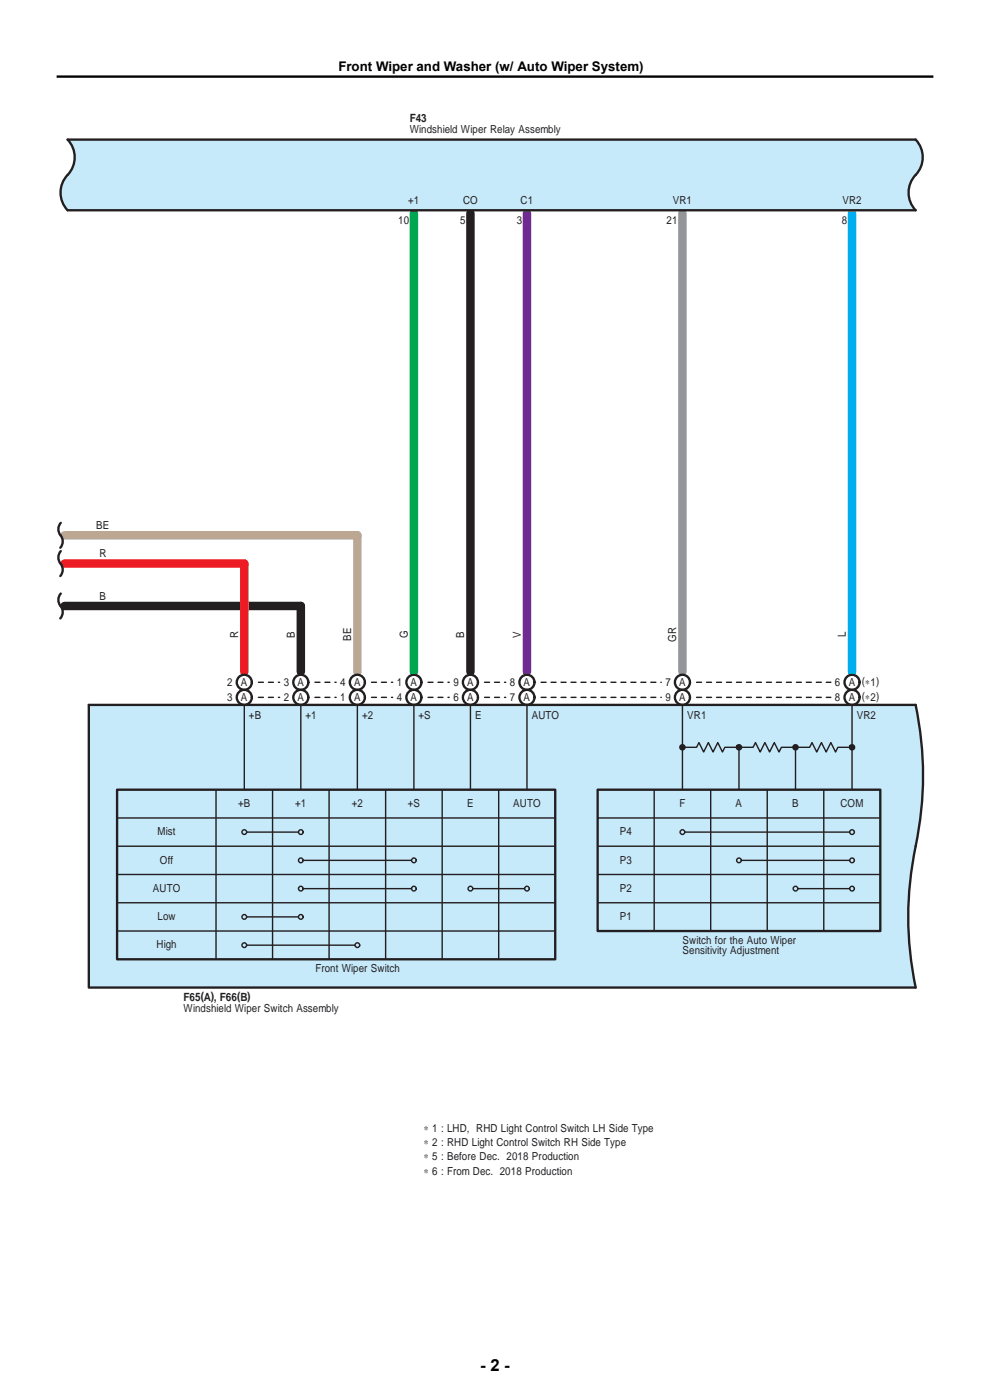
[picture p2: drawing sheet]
<svg xmlns="http://www.w3.org/2000/svg" width="210mm" height="297mm" viewBox="0 0 210 297" stroke-linecap="round" stroke-linejoin="round" font-family="sans-serif">
<path d="M87.8 43.3v101.1M99.8 43.3v101.1M111.8 43.3v101.1M144.8 43.3v101.1M180.7 43.3v101.1M12 119.6h38.5M12 113.6h62.5M75.8 114.9v29.5M12 128.6h50.5M51.8 120.9v23.5M63.8 129.9v14.5" fill="none" stroke="#fff" stroke-width="1.8"/>
<path d="M99.8 45.3v97.2M13.7 128.6h50.1v13.9" fill="none" stroke="#231f20" stroke-width="1.8"/>
<path d="M13.7 113.6h62.1v28.9" fill="none" stroke="#bca793" stroke-width="1.8"/>
<path d="M13.7 119.6h38.1v22.9" fill="none" stroke="#ed1c24" stroke-width="1.8"/>
<path d="M87.8 45.3v97.2" fill="none" stroke="#00a650" stroke-width="1.8"/>
<path d="M144.8 45.3v97.2" fill="none" stroke="#939598" stroke-width="1.8"/>
<path d="M180.7 45.3v97.2" fill="none" stroke="#00aeef" stroke-width="1.8"/>
<path d="M111.8 45.3v97.2" fill="none" stroke="#6f2b91" stroke-width="1.8"/>
<g fill="#c7eafb">
<path d="M18.8 149.5h175.4a73.4 73.4 0 0 1-.3 31.8 71.7 71.7 0 0 0 .3 28.2h-175.4z"/>
<path d="M14.3 29.6h179.9a5.6 5.6 0 0 1-.5 8.2 5.4 5.4 0 0 0 .5 6.8h-179.9a5.6 5.6 0 0 1 .6-8.2 5.4 5.4 0 0 0-.6-6.8z"/>
</g>
<g fill="none" stroke="#231f20" stroke-width=".5">
<path d="M14.3 29.6h179.9a5.6 5.6 0 0 1-.5 8.2 5.4 5.4 0 0 0 .5 6.8h-179.9a5.6 5.6 0 0 1 .6-8.2 5.4 5.4 0 0 0-.6-6.8zM12.9 110.9a2.19 2.19 0 0 0 .2 3.1 2.01 2.01 0 0 1-.3 2.2M12.9 116.9a2.19 2.19 0 0 0 .2 3.1 2.01 2.01 0 0 1-.3 2.2M12.9 125.9a2.19 2.19 0 0 0 .2 3.1 2.01 2.01 0 0 1-.3 2.2M18.8 149.5h175.4a73.4 73.4 0 0 1-.3 31.8 71.7 71.7 0 0 0 .3 28.2h-175.4zM24.8 167.5h93v36h-93zM126.8 167.5h59.9v30h-59.9z"/>
<circle cx="51.8" cy="147.9" r="1.6"/>
<circle cx="51.8" cy="144.7" r="1.6"/>
<circle cx="63.8" cy="147.9" r="1.6"/>
<circle cx="63.8" cy="144.7" r="1.6"/>
<circle cx="75.8" cy="147.9" r="1.6"/>
<circle cx="75.8" cy="144.7" r="1.6"/>
<circle cx="87.8" cy="147.9" r="1.6"/>
<circle cx="87.8" cy="144.7" r="1.6"/>
<circle cx="99.8" cy="147.9" r="1.6"/>
<circle cx="99.8" cy="144.7" r="1.6"/>
<circle cx="111.8" cy="147.9" r="1.6"/>
<circle cx="111.8" cy="144.7" r="1.6"/>
<circle cx="144.8" cy="147.9" r="1.6"/>
<circle cx="144.8" cy="144.7" r="1.6"/>
<circle cx="180.7" cy="147.9" r="1.6"/>
<circle cx="180.7" cy="144.7" r="1.6"/>
</g>
<g fill="none" stroke="#231f20" stroke-width=".3">
<path d="M51.8 149.5v18M63.8 149.5v18M75.8 149.5v18M87.8 149.5v18M99.8 149.5v18M111.8 149.5v18M144.8 149.5v18M156.3 158.2a.55 .55 0 0 0 .3 .9 .55 .55 0 0 0 .7-.6 .55 .55 0 0 0-.8-.4l-.2 .1 .2 .5 .4 .1 .1-.4-.4-.1 .2 .2v9M168.3 158.2a.55 .55 0 0 0 .3 .9 .55 .55 0 0 0 .7-.6 .55 .55 0 0 0-.8-.4l-.2 .1 .2 .5 .4 .1 .1-.4-.4-.1 .1 .2v9M180.3 158.2a.55 .55 0 0 0 .3 .9 .55 .55 0 0 0 .7-.6 .55 .55 0 0 0-.8-.4l-.2 .1 .2 .5 .4 .1 .1-.4-.2-.2-.2 .1 .1 .2h-3l-.5 1-1-2-1 2-1-2-1 2-1-2-.5 1h-6l-.5 1-1-2-1 2-1-2-1 2-.9-2-.5 1h-6l-.5 1-1-2-1 2-1-2-1 2-1-2-.5 1h-3l-.2-.2 .2-.1 .2 .4-.3 .2-.4-.6a.55 .55 0 0 1 1 .1 .55 .55 0 0 1-.5 .8 .55 .55 0 0 1-.6-.8l.1-.1M180.7 149.5v18M24.8 173.5h93"/>
<path d="M24.8 179.5h93M45.8 167.5v36M52.3 176.5h11M57.8 167.5v36M69.8 167.5v36M81.8 167.5v36M93.8 167.5v36M105.8 167.5v36M126.8 179.5h59.9M126.8 173.5h59.9M138.8 167.5v30M145.3 176.5h34.9"/>
<path d="M150.8 167.5v30M162.7 167.5v30M174.7 167.5v30M24.8 185.5h93M24.8 191.5h93M24.8 197.5h93M52.3 194.5h11M64.3 188.5h23M64.3 182.5h23M100.3 188.5h11M126.8 185.5h59.9M126.8 191.5h59.9"/>
<path d="M157.3 182.5h22.9M169.2 188.5h11M52.3 200.5h23"/>
<circle cx="51.8" cy="176.5" r=".5"/>
<circle cx="63.8" cy="176.5" r=".5"/>
<circle cx="144.8" cy="176.5" r=".5"/>
<circle cx="180.7" cy="176.5" r=".5"/>
<circle cx="51.8" cy="194.5" r=".5"/>
<circle cx="63.8" cy="188.5" r=".5"/>
<circle cx="63.8" cy="194.5" r=".5"/>
<circle cx="63.8" cy="182.5" r=".5"/>
<circle cx="87.8" cy="188.5" r=".5"/>
<circle cx="87.8" cy="182.5" r=".5"/>
<circle cx="99.8" cy="188.5" r=".5"/>
<circle cx="111.8" cy="188.5" r=".5"/>
<circle cx="156.8" cy="182.5" r=".5"/>
<circle cx="168.7" cy="188.5" r=".5"/>
<circle cx="180.7" cy="188.5" r=".5"/>
<circle cx="180.7" cy="182.5" r=".5"/>
<circle cx="51.8" cy="200.5" r=".5"/>
<circle cx="75.8" cy="200.5" r=".5"/>
</g>
<g fill="none" stroke="#231f20" stroke-width=".3" stroke-dasharray="1.1 1.1">
<path d="M54.8 147.9h4.5M54.8 144.7h4.5M66.8 144.7h4.5M66.8 147.9h4.5M78.8 144.7h4.5M78.8 147.9h4.5M90.8 144.7h4.5M90.8 147.9h4.5M102.8 144.7h4.5M102.8 147.9h4.5M114.8 144.7h25.5M114.8 147.9h25.5"/>
<path d="M147.8 147.9h28.4M147.8 144.7h28.4"/>
</g>
<path d="M12 16.3h186" fill="none" stroke="#000" stroke-width=".5"/>
<text font-size="3.5" x="101.9" y="290.9">- 2 -</text>
<text font-size="2.8" x="71.8" y="15.1">Front Wiper and Washer (w/ Auto Wiper System)</text>
<g font-size="2.4" fill="#231f20">
<text x="86.9" y="25.9">F43</text>
<text x="38.9" y="212.3">F65(A), F66(B)</text>
</g>
<g font-size="2.3" fill="#231f20">
<text x="86.9" y="28.3">Windshield Wiper Relay Assembly</text>
<text x="84.4" y="47.5">10</text>
<text x="86.6" y="43.3">+1</text>
<text x="97.6" y="47.5">5</text>
<text x="98.2" y="43.3">CO</text>
<text x="109.6" y="47.5">3</text>
<text x="110.4" y="43.3">C1</text>
<text x="141.4" y="47.5">21</text>
<text x="142.7" y="43.3">VR1</text>
<text x="178.6" y="47.5">8</text>
<text x="178.7" y="43.3">VR2</text>
<text x="20.4" y="112.3">BE</text>
<text x="21.1" y="118.3">R</text>
<text x="21.1" y="127.3">B</text>
<text x="50.5" y="135.3" transform="rotate(-90 50.5 135.3)">R</text>
<text x="62.5" y="135.3" transform="rotate(-90 62.5 135.3)">B</text>
<text x="74.5" y="136" transform="rotate(-90 74.5 136)">BE</text>
<text x="86.5" y="135.4" transform="rotate(-90 86.5 135.4)">G</text>
<text x="98.5" y="135.3" transform="rotate(-90 98.5 135.3)">B</text>
<text x="110.5" y="135.3" transform="rotate(-90 110.5 135.3)">V</text>
<text x="143.5" y="136.1" transform="rotate(-90 143.5 136.1)">GR</text>
<text x="179.4" y="135.1" transform="rotate(-90 179.4 135.1)">L</text>
<text x="48.2" y="148.6">3</text>
<text x="48.2" y="145.4">2</text>
<text x="51.1" y="148.6">A</text>
<text x="51.1" y="145.4">A</text>
<text x="60.2" y="148.6">2</text>
<text x="60.2" y="145.4">3</text>
<text x="63.1" y="148.6">A</text>
<text x="63.1" y="145.4">A</text>
<text x="72.2" y="148.6">1</text>
<text x="72.2" y="145.4">4</text>
<text x="75.1" y="148.6">A</text>
<text x="75.1" y="145.4">A</text>
<text x="84.2" y="148.6">4</text>
<text x="84.2" y="145.4">1</text>
<text x="87.1" y="148.6">A</text>
<text x="87.1" y="145.4">A</text>
<text x="96.2" y="148.6">6</text>
<text x="96.2" y="145.4">9</text>
<text x="99.1" y="148.6">A</text>
<text x="99.1" y="145.4">A</text>
<text x="108.2" y="148.6">7</text>
<text x="108.2" y="145.4">8</text>
<text x="111.1" y="148.6">A</text>
<text x="111.1" y="145.4">A</text>
<text x="141.1" y="145.4">7</text>
<text x="141.1" y="148.6">9</text>
<text x="144.1" y="145.4">A</text>
<text x="144.1" y="148.6">A</text>
<text x="177.1" y="145.4">6</text>
<text x="177.1" y="148.6">8</text>
<text x="180" y="145.4">A (∗1)</text>
<text x="180" y="148.6">A (∗2)</text>
<text x="52.8" y="152.4">+B</text>
<text x="64.8" y="152.4">+1</text>
<text x="76.8" y="152.4">+2</text>
<text x="88.8" y="152.4">+S</text>
<text x="100.8" y="152.4">E</text>
<text x="112.8" y="152.4">AUTO</text>
<text x="145.8" y="152.4">VR1</text>
<text x="181.7" y="152.4">VR2</text>
<text x="50.5" y="171.2">+B</text>
<text x="62.6" y="171.2">+1</text>
<text x="74.6" y="171.2">+2</text>
<text x="86.5" y="171.2">+S</text>
<text x="99.1" y="171.2">E</text>
<text x="108.9" y="171.2">AUTO</text>
<text x="144.1" y="171.2">F</text>
<text x="156" y="171.2">A</text>
<text x="168" y="171.2">B</text>
<text x="178.3" y="171.2">COM</text>
<text x="33.4" y="177.2">Mist</text>
<text x="131.5" y="177.2">P4</text>
<text x="33.9" y="183.2">Off</text>
<text x="131.5" y="183.2">P3</text>
<text x="32.4" y="189.2">AUTO</text>
<text x="131.5" y="189.2">P2</text>
<text x="33.4" y="195.2">Low</text>
<text x="131.5" y="195.2">P1</text>
<text x="33.2" y="201.2">High</text>
<text x="144.8" y="200.2">Switch for the Auto Wiper</text>
<text x="144.8" y="202.4">Sensitivity Adjustment</text>
<text x="66.9" y="206.2">Front Wiper Switch</text>
<text x="38.9" y="214.7">Windshield Wiper Switch Assembly</text>
<text x="89.9" y="243.2">∗ 2 : RHD Light Control Switch RH Side Type</text>
<text x="89.9" y="240.2">∗ 1 : LHD, RHD Light Control Switch LH Side Type</text>
<text x="89.9" y="246.2">∗ 5 : Before Dec. 2018 Production</text>
<text x="89.9" y="249.2">∗ 6 : From Dec. 2018 Production</text>
</g>
</svg>
